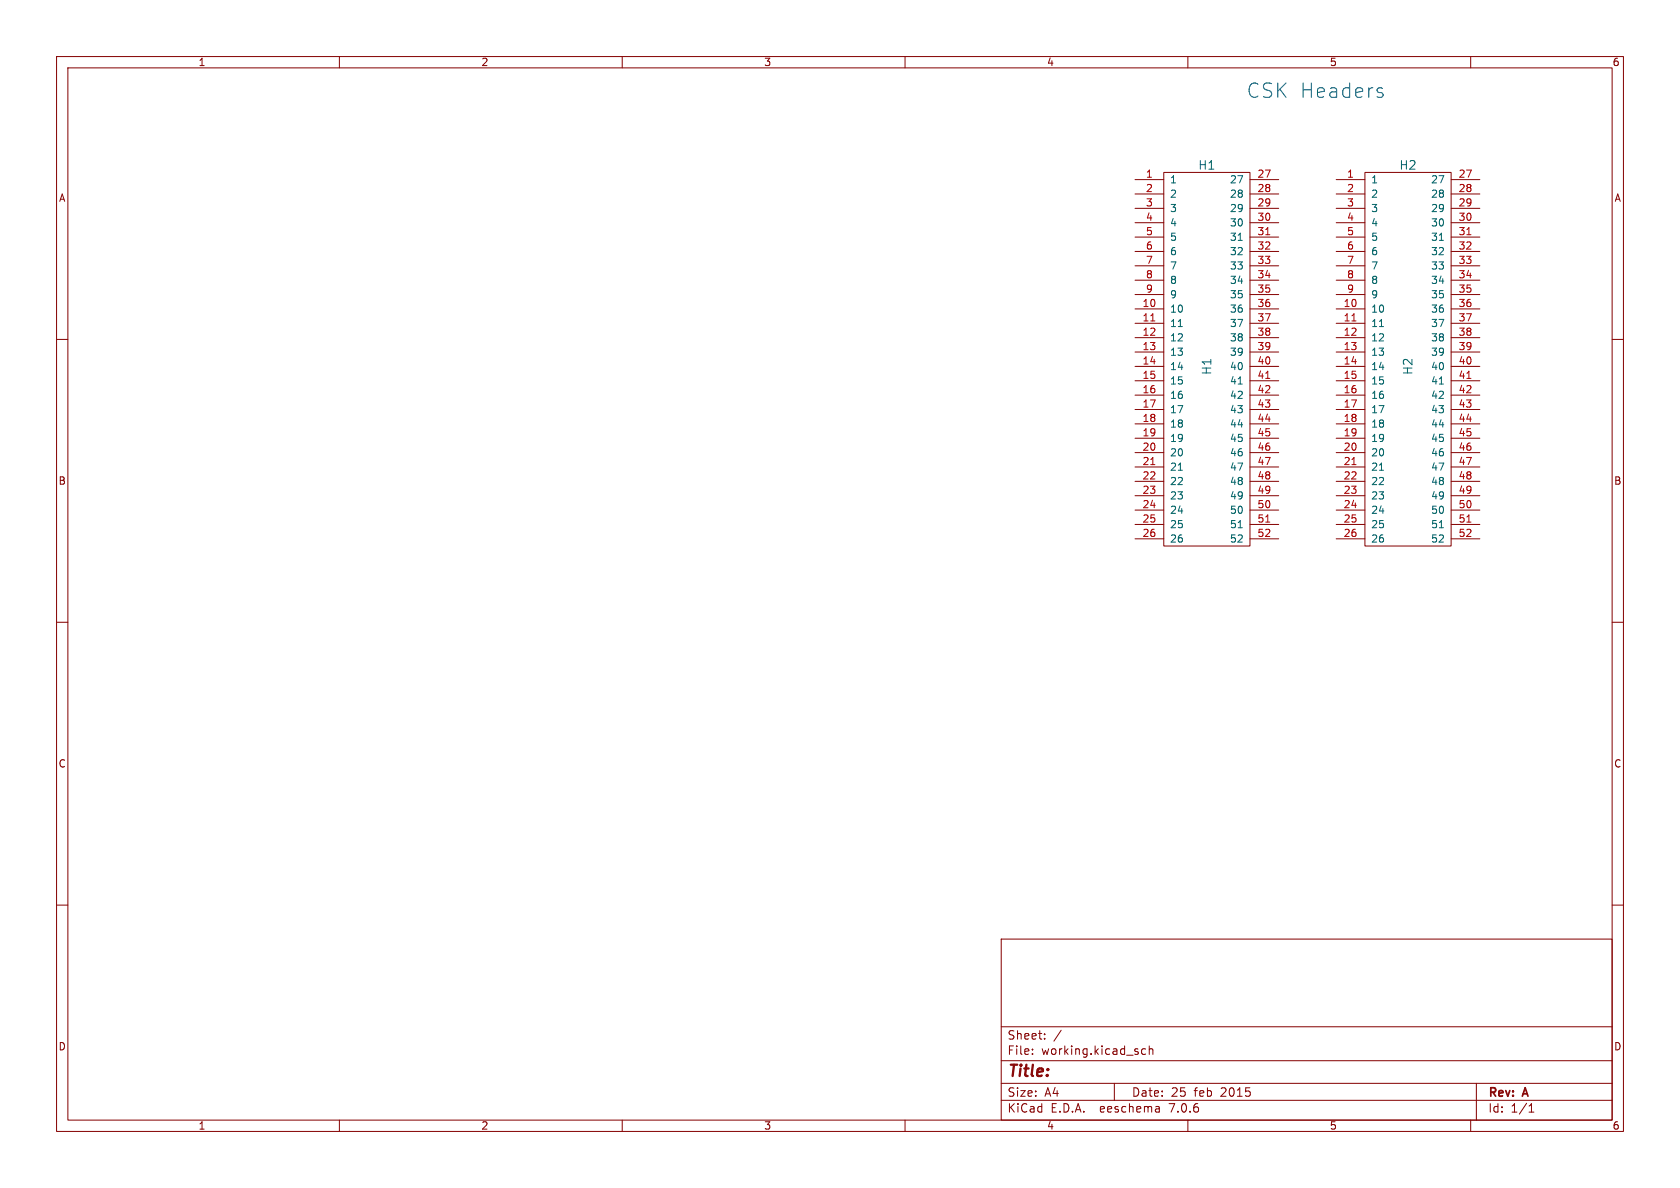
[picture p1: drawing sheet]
<svg xmlns="http://www.w3.org/2000/svg" width="297mm" height="210mm" viewBox="0 0 297 210" stroke-linecap="round" stroke-linejoin="round" font-family="sans-serif">
<g fill="none" stroke="#840000" stroke-width=".18">
<path d="M10 10h277v190h-277zM12 12h273v186h-273zM60 10v2M110 10v2M160 10v2M210 10v2M260 10v2M200.7 31.8h5M200.7 34.3h5M200.7 36.8h5M200.7 39.4h5M205.7 30.5h15.3v66h-15.3z"/>
<path d="M221 31.8h5.1M221 34.3h5.1M221 36.8h5.1M221 39.4h5.1M236.2 31.8h5.1M236.2 34.3h5.1M236.2 36.8h5.1M236.2 39.4h5.1M241.3 30.5h15.2v66h-15.2zM256.5 31.8h5.1M256.5 34.3h5.1M256.5 36.8h5.1"/>
<path d="M256.5 39.4h5.1M10 60h2M200.7 54.6h5M200.7 57.2h5M200.7 59.7h5M200.7 41.9h5M200.7 44.5h5M200.7 47h5M200.7 49.5h5M200.7 52.1h5M221 54.6h5.1M221 57.2h5.1"/>
<path d="M221 59.7h5.1M221 41.9h5.1M221 44.5h5.1M221 47h5.1M221 49.5h5.1M221 52.1h5.1M236.2 54.6h5.1M236.2 57.2h5.1M236.2 59.7h5.1M236.2 41.9h5.1M236.2 44.5h5.1M236.2 47h5.1"/>
<path d="M236.2 49.5h5.1M236.2 52.1h5.1M256.5 54.6h5.1M256.5 57.2h5.1M256.5 59.7h5.1M256.5 41.9h5.1M256.5 44.5h5.1M256.5 47h5.1M256.5 49.5h5.1M256.5 52.1h5.1M285 60h2M200.7 62.2h5"/>
<path d="M200.7 64.8h5M200.7 67.3h5M200.7 69.9h5M200.7 72.4h5M200.7 74.9h5M200.7 77.5h5M221 62.2h5.1M221 64.8h5.1M221 67.3h5.1M221 69.9h5.1M221 72.4h5.1M221 74.9h5.1"/>
<path d="M221 77.5h5.1M236.2 62.2h5.1M236.2 64.8h5.1M236.2 67.3h5.1M236.2 69.9h5.1M236.2 72.4h5.1M236.2 74.9h5.1M236.2 77.5h5.1M256.5 62.2h5.1M256.5 64.8h5.1M256.5 67.3h5.1M256.5 69.9h5.1"/>
<path d="M256.5 72.4h5.1M256.5 74.9h5.1M256.5 77.5h5.1M200.7 80h5M200.7 82.6h5M200.7 85.1h5M200.7 87.6h5M200.7 90.2h5M200.7 92.7h5M200.7 95.3h5M221 80h5.1M221 82.6h5.1"/>
<path d="M221 85.1h5.1M221 87.6h5.1M221 90.2h5.1M221 92.7h5.1M221 95.3h5.1M236.2 80h5.1M236.2 82.6h5.1M236.2 85.1h5.1M236.2 87.6h5.1M236.2 90.2h5.1M236.2 92.7h5.1M236.2 95.3h5.1"/>
<path d="M256.5 80h5.1M256.5 82.6h5.1M256.5 85.1h5.1M256.5 87.6h5.1M256.5 90.2h5.1M256.5 92.7h5.1M256.5 95.3h5.1M10 110h2M285 110h2M10 160h2M285 160h2M177 166h108v32h-108z"/>
<path d="M60 198v2M110 198v2M160 198v2M177 194.5h108M177 191.5h108M177 187.5h108M177 181.5h108M182.5 186.3v.1M182.5 185.5v.1M184.7 183.6v.1M184.7 182.8v.1M187.6 182.1l-1.3 2"/>
<path d="M197 191.5v3M202.5 185.5l-.4-.1-.3 .3v.4l.2 .2h.5M203.2 185.5l.2-.1 .3 .1 .1 .9M203.2 184.9v1.5M204.9 195.7l.1 .9M205 196.5l-.2 .1M205 196h-.2M210 198v2M260 198v2M261 191.5v6.5M270.3 196.6h.9M270.3 195.5l.4-.4v1.5"/>
</g>
<path d="M208.3 57.7h.7M218.9 42.5h.7M243.9 57.7h.7M254.5 42.5h.7M218.9 67.9h.7M254.5 67.9h.7M208.3 83.1h.7M218.9 93.3h.7M243.9 83.1h.7M254.5 93.3h.7" fill="none" stroke="#006464" stroke-width=".18"/>
<path d="M203.4 56.7h.8M223.8 41.5h.7M239 56.7h.7M259.3 41.5h.7M223.8 66.9h.7M259.3 66.9h.7M203.4 82.1h.8M223.8 92.3h.7M239 82.1h.7M259.3 92.3h.7" fill="none" stroke="#a90000" stroke-width=".18"/>
<path d="M244.2 16.4l.3 .3-.1 .4-.2 .1M244.2 15.5l.2 .1" fill="none" stroke="#0000c2" stroke-width=".18"/>
<text font-size="3.5" fill="#0000c2" x="220.5" y="17.5">CSK Headers</text>
<text font-size="2.8" fill="#840000" x="178" y="190.9">Title:</text>
<g font-size="2.1" fill="#006464">
<text x="211.8" y="30.2">H1</text>
<text x="247.3" y="30.2">H2</text>
<text x="214.4" y="66.4" transform="rotate(-90 214.4 66.4)">H1</text>
<text x="249.9" y="66.4" transform="rotate(-90 249.9 66.4)">H2</text>
</g>
<g font-size="2.1" fill="#840000">
<text x="178" y="184">Sheet:</text>
<text x="178" y="186.7">File:</text>
<text x="184.1" y="186.7">working.kicad_sch</text>
<text x="178" y="196.9">KiCad</text>
<text x="178" y="194.1">Size:</text>
<text x="184.7" y="194.1">A4</text>
<text x="185.7" y="196.9">E.D.A.</text>
<text x="194.6" y="196.9">eeschema</text>
<text x="200" y="194.1">Date:</text>
<text x="207" y="196.9">7.0.6</text>
<text x="207" y="194.1">25</text>
<text x="211.2" y="194.1">feb</text>
<text x="216" y="194.1">2015</text>
<text x="263" y="194.3">Rev:</text>
<text x="263" y="196.9">Id:</text>
<text x="267.1" y="196.9">1/1</text>
<text x="269.4" y="194.3">A</text>
</g>
<g font-size="1.8" fill="#840000">
<text x="35" y="11.9">1</text>
<text x="85" y="11.9">2</text>
<text x="135" y="11.9">3</text>
<text x="185" y="11.9">4</text>
<text x="235" y="11.9">5</text>
<text x="285" y="11.9">6</text>
<text x="10.3" y="35.9">A</text>
<text x="285.3" y="35.9">A</text>
<text x="10.3" y="85.9">B</text>
<text x="285.3" y="85.9">B</text>
<text x="10.3" y="135.9">C</text>
<text x="285.3" y="135.9">C</text>
<text x="10.3" y="185.9">D</text>
<text x="285.3" y="185.9">D</text>
<text x="35" y="199.9">1</text>
<text x="85" y="199.9">2</text>
<text x="135" y="199.9">3</text>
<text x="185" y="199.9">4</text>
<text x="235" y="199.9">5</text>
<text x="285" y="199.9">6</text>
</g>
<g font-size="1.8" fill="#a90000">
<text x="202.5" y="31.5">1</text>
<text x="202.5" y="34">2</text>
<text x="222.2" y="31.5">27</text>
<text x="222.2" y="34">28</text>
<text x="238.1" y="31.5">1</text>
<text x="238.1" y="34">2</text>
<text x="257.8" y="31.5">27</text>
<text x="257.8" y="34">28</text>
<text x="202.5" y="36.6">3</text>
<text x="202.5" y="39.1">4</text>
<text x="202.5" y="41.7">5</text>
<text x="222.2" y="36.6">29</text>
<text x="222.2" y="39.1">30</text>
<text x="222.2" y="41.7">31</text>
<text x="238.1" y="36.6">3</text>
<text x="238.1" y="39.1">4</text>
<text x="238.1" y="41.7">5</text>
<text x="257.8" y="36.6">29</text>
<text x="257.8" y="39.1">30</text>
<text x="257.8" y="41.7">31</text>
<text x="202.5" y="44.2">6</text>
<text x="202.5" y="46.7">7</text>
<text x="222.2" y="44.2">32</text>
<text x="222.2" y="46.7">33</text>
<text x="238.1" y="44.2">6</text>
<text x="238.1" y="46.7">7</text>
<text x="257.8" y="44.2">32</text>
<text x="257.8" y="46.7">33</text>
<text x="202.5" y="49.3">8</text>
<text x="202.5" y="51.8">9</text>
<text x="222.2" y="49.3">34</text>
<text x="222.2" y="51.8">35</text>
<text x="238.1" y="49.3">8</text>
<text x="238.1" y="51.8">9</text>
<text x="257.8" y="49.3">34</text>
<text x="257.8" y="51.8">35</text>
<text x="201.9" y="54.4">10</text>
<text x="201.9" y="56.9">11</text>
<text x="201.9" y="59.4">12</text>
<text x="222.2" y="54.4">36</text>
<text x="222.2" y="56.9">37</text>
<text x="222.2" y="59.4">38</text>
<text x="237.4" y="54.4">10</text>
<text x="237.4" y="56.9">11</text>
<text x="237.4" y="59.4">12</text>
<text x="257.8" y="54.4">36</text>
<text x="257.8" y="56.9">37</text>
<text x="257.8" y="59.4">38</text>
<text x="201.9" y="62">13</text>
<text x="201.9" y="64.5">14</text>
<text x="222.2" y="62">39</text>
<text x="222.2" y="64.5">40</text>
<text x="237.4" y="62">13</text>
<text x="237.4" y="64.5">14</text>
<text x="257.8" y="62">39</text>
<text x="257.8" y="64.5">40</text>
<text x="201.9" y="67.1">15</text>
<text x="201.9" y="69.6">16</text>
<text x="222.2" y="67.1">41</text>
<text x="222.2" y="69.6">42</text>
<text x="237.4" y="67.1">15</text>
<text x="237.4" y="69.6">16</text>
<text x="257.8" y="67.1">41</text>
<text x="257.8" y="69.6">42</text>
<text x="201.9" y="72.1">17</text>
<text x="201.9" y="74.7">18</text>
<text x="201.9" y="77.2">19</text>
<text x="222.2" y="72.1">43</text>
<text x="222.2" y="74.7">44</text>
<text x="222.2" y="77.2">45</text>
<text x="237.4" y="72.1">17</text>
<text x="237.4" y="74.7">18</text>
<text x="237.4" y="77.2">19</text>
<text x="257.8" y="72.1">43</text>
<text x="257.8" y="74.7">44</text>
<text x="257.8" y="77.2">45</text>
<text x="201.9" y="79.8">20</text>
<text x="201.9" y="82.3">21</text>
<text x="222.2" y="79.8">46</text>
<text x="222.2" y="82.3">47</text>
<text x="237.4" y="79.8">20</text>
<text x="237.4" y="82.3">21</text>
<text x="257.8" y="79.8">46</text>
<text x="257.8" y="82.3">47</text>
<text x="201.9" y="84.8">22</text>
<text x="201.9" y="87.4">23</text>
<text x="201.9" y="89.9">24</text>
<text x="222.2" y="84.8">48</text>
<text x="222.2" y="87.4">49</text>
<text x="222.2" y="89.9">50</text>
<text x="237.4" y="84.8">22</text>
<text x="237.4" y="87.4">23</text>
<text x="237.4" y="89.9">24</text>
<text x="257.8" y="84.8">48</text>
<text x="257.8" y="87.4">49</text>
<text x="257.8" y="89.9">50</text>
<text x="201.9" y="92.5">25</text>
<text x="201.9" y="95">26</text>
<text x="222.2" y="92.5">51</text>
<text x="222.2" y="95">52</text>
<text x="237.4" y="92.5">25</text>
<text x="237.4" y="95">26</text>
<text x="257.8" y="92.5">51</text>
<text x="257.8" y="95">52</text>
</g>
<g font-size="1.8" fill="#006464">
<text x="206.8" y="32.6">1</text>
<text x="206.8" y="35.2">2</text>
<text x="217.3" y="32.6">27</text>
<text x="217.3" y="35.2">28</text>
<text x="242.3" y="32.6">1</text>
<text x="242.3" y="35.2">2</text>
<text x="252.9" y="32.6">27</text>
<text x="252.9" y="35.2">28</text>
<text x="206.8" y="37.7">3</text>
<text x="206.8" y="40.2">4</text>
<text x="217.3" y="37.7">29</text>
<text x="217.3" y="40.2">30</text>
<text x="242.3" y="37.7">3</text>
<text x="242.3" y="40.2">4</text>
<text x="252.9" y="37.7">29</text>
<text x="252.9" y="40.2">30</text>
<text x="206.8" y="42.8">5</text>
<text x="206.8" y="45.3">6</text>
<text x="206.8" y="47.9">7</text>
<text x="217.3" y="42.8">31</text>
<text x="217.3" y="45.3">32</text>
<text x="217.3" y="47.9">33</text>
<text x="242.3" y="42.8">5</text>
<text x="242.3" y="45.3">6</text>
<text x="242.3" y="47.9">7</text>
<text x="252.9" y="42.8">31</text>
<text x="252.9" y="45.3">32</text>
<text x="252.9" y="47.9">33</text>
<text x="206.8" y="50.4">8</text>
<text x="206.8" y="52.9">9</text>
<text x="217.3" y="50.4">34</text>
<text x="217.3" y="52.9">35</text>
<text x="242.3" y="50.4">8</text>
<text x="242.3" y="52.9">9</text>
<text x="252.9" y="50.4">34</text>
<text x="252.9" y="52.9">35</text>
<text x="206.8" y="55.5">10</text>
<text x="206.8" y="58">11</text>
<text x="217.3" y="55.5">36</text>
<text x="217.3" y="58">37</text>
<text x="242.3" y="55.5">10</text>
<text x="242.3" y="58">11</text>
<text x="252.9" y="55.5">36</text>
<text x="252.9" y="58">37</text>
<text x="206.8" y="60.6">12</text>
<text x="206.8" y="63.1">13</text>
<text x="206.8" y="65.6">14</text>
<text x="217.3" y="60.6">38</text>
<text x="217.3" y="63.1">39</text>
<text x="217.3" y="65.6">40</text>
<text x="242.3" y="60.6">12</text>
<text x="242.3" y="63.1">13</text>
<text x="242.3" y="65.6">14</text>
<text x="252.9" y="60.6">38</text>
<text x="252.9" y="63.1">39</text>
<text x="252.9" y="65.6">40</text>
<text x="206.8" y="68.2">15</text>
<text x="206.8" y="70.7">16</text>
<text x="217.3" y="68.2">41</text>
<text x="217.3" y="70.7">42</text>
<text x="242.3" y="68.2">15</text>
<text x="242.3" y="70.7">16</text>
<text x="252.9" y="68.2">41</text>
<text x="252.9" y="70.7">42</text>
<text x="206.8" y="73.3">17</text>
<text x="206.8" y="75.8">18</text>
<text x="217.3" y="73.3">43</text>
<text x="217.3" y="75.8">44</text>
<text x="242.3" y="73.3">17</text>
<text x="242.3" y="75.8">18</text>
<text x="252.9" y="73.3">43</text>
<text x="252.9" y="75.8">44</text>
<text x="206.8" y="78.3">19</text>
<text x="206.8" y="80.9">20</text>
<text x="206.8" y="83.4">21</text>
<text x="217.3" y="78.3">45</text>
<text x="217.3" y="80.9">46</text>
<text x="217.3" y="83.4">47</text>
<text x="242.3" y="78.3">19</text>
<text x="242.3" y="80.9">20</text>
<text x="242.3" y="83.4">21</text>
<text x="252.9" y="78.3">45</text>
<text x="252.9" y="80.9">46</text>
<text x="252.9" y="83.4">47</text>
<text x="206.8" y="86">22</text>
<text x="206.8" y="88.5">23</text>
<text x="217.3" y="86">48</text>
<text x="217.3" y="88.5">49</text>
<text x="242.3" y="86">22</text>
<text x="242.3" y="88.5">23</text>
<text x="252.9" y="86">48</text>
<text x="252.9" y="88.5">49</text>
<text x="206.8" y="91">24</text>
<text x="206.8" y="93.6">25</text>
<text x="217.3" y="91">50</text>
<text x="217.3" y="93.6">51</text>
<text x="242.3" y="91">24</text>
<text x="242.3" y="93.6">25</text>
<text x="252.9" y="91">50</text>
<text x="252.9" y="93.6">51</text>
<text x="206.8" y="96.1">26</text>
<text x="217.3" y="96.1">52</text>
<text x="242.3" y="96.1">26</text>
<text x="252.9" y="96.1">52</text>
</g>
</svg>
